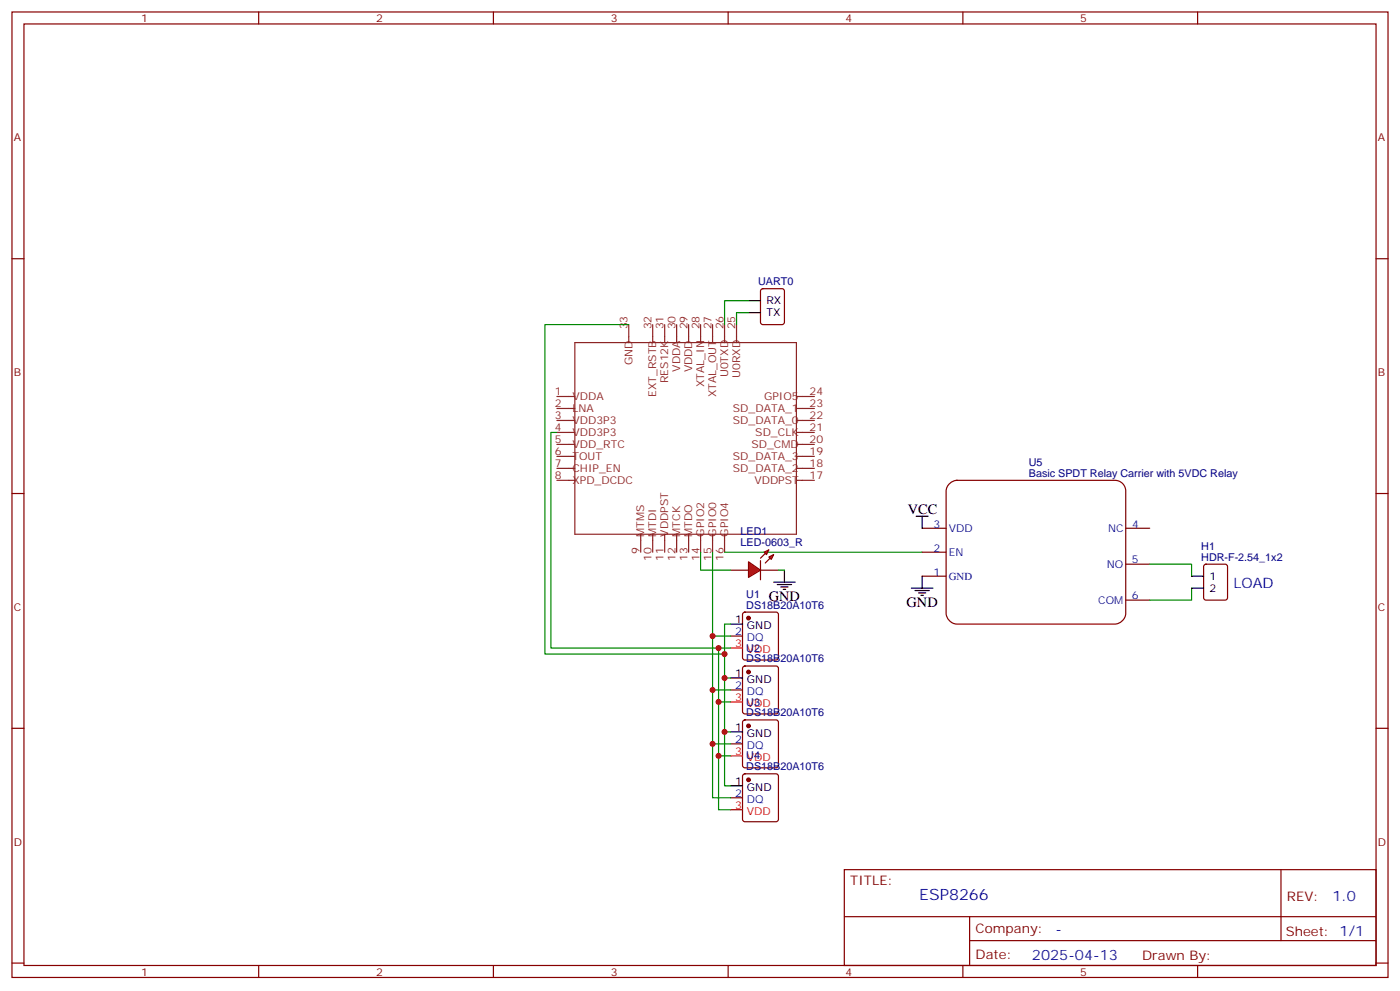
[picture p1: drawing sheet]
<svg xmlns="http://www.w3.org/2000/svg" width="412mm" height="292mm" viewBox="0 0 412 292" stroke-linecap="round" stroke-linejoin="round" font-family="sans-serif">
<g fill="none" stroke="#870000" stroke-width=".35">
<path d="M3.5 3.5h405.4v284.4h-405.4zM7.1 7.1h398.2v277.2h-398.2zM76.2 3.5v3.6M145.3 3.5v3.6M214.5 3.5v3.6M283.6 3.5v3.6M352.8 3.5v3.6M3.5 76.2h3.6M405.3 76.2h3.6M3.5 145.3h3.6M405.3 145.3h3.6M215.2 187.3h3.5"/>
<path d="M219 180.5l.4-.2h9.2l.5 .2 .2 .5v12.7l-.2 .5-.5 .2h-9.2l-.5-.3-.2-.4v-12.7zM219 196.4l.4-.3h9.2l.5 .3 .2 .5v12.6l-.2 .5-.5 .3h-9.2l-.5-.3-.2-.5v-12.6zM3.5 214.5h3.6M215.2 203.2h3.5M215.2 219.1h3.5M219 212.2l.4-.2h9.2l.5 .2 .2 .5v12.7l-.2 .5-.5 .2h-9.2l-.5-.2-.2-.5v-12.7zM405.3 214.5h3.6M215.2 234.9h3.5M219 228.1l.4-.2h9.2l.5 .2 .2 .5v12.7l-.2 .5-.5 .2h-9.2l-.5-.2-.2-.5v-12.7zM248.7 256.1h156.6v28.2h-156.6zM377.3 256.1v20.9M248.7 270h156.5"/>
<path d="M285.6 277h119.6M285.6 270v14.1M3.5 283.6h3.6M76.2 284.3v3.6M145.3 284.3v3.6M214.5 284.3v3.6M283.6 284.3v3.6M352.8 284.3v3.6M405.3 283.6h3.6"/>
</g>
<g fill="none" stroke="#8c2424" stroke-width=".35">
<path d="M185.2 95.6v5.3M192.3 95.6v5.3M195.8 95.6v5.3M199.3 95.6v5.3M202.8 95.6v5.3M206.4 95.6v5.3M209.9 95.6v5.3M213.4 95.6v5.3M217 95.6v5.3M164 116.8h5.3M169.3 100.9h65.3v56.4h-65.3zM234.6 116.8h5.3"/>
<path d="M164 120.3h5.3M164 123.8h5.3M164 127.4h5.3M164 130.9h5.3M164 134.4h5.3M164 137.9h5.3M234.6 120.3h5.3M234.6 123.8h5.3M234.6 127.4h5.3M234.6 130.9h5.3M234.6 134.4h5.3M234.6 137.9h5.3"/>
<path d="M164 141.5h5.3M188.7 157.3v5.3M192.3 157.3v5.3M195.8 157.3v5.3M199.3 157.3v5.3M202.8 157.3v5.3M206.4 157.3v5.3M209.9 157.3v5.3M213.4 157.3v5.3M234.6 141.5h5.3"/>
</g>
<g fill="#870000" stroke="#870000" stroke-width=".35">
<circle cx="220.5" cy="182" r=".53"/>
<circle cx="220.5" cy="197.9" r=".53"/>
<circle cx="220.5" cy="213.8" r=".53"/>
<circle cx="220.5" cy="229.7" r=".53"/>
</g>
<path d="M215.2 183.8h3.5M215.2 199.7h3.5M215.2 215.5h3.5M215.2 231.4h3.5" fill="none" stroke="#000" stroke-width=".35"/>
<path d="M215.2 190.9h3.5M215.2 206.7h3.5M215.2 222.6h3.5M215.2 238.5h3.5" fill="none" stroke="#f00" stroke-width=".35"/>
<path d="M185.2 95.6h-24.7v97h52.9M164 127.4h-1.7v63.5h49.4M209.9 162.6v24.7M213.4 199.7h1.8M215.2 183.8h-1.8v47.6h1.8M215.2 190.9h-3.5v47.6h3.5M215.2 187.3h-5.3v31.8M209.9 203.2h5.3M211.7 206.7h3.5M213.4 215.5h1.8M215.2 219.1h-5.3v15.8h5.3M211.7 222.6h3.5" fill="none" stroke="#008700" stroke-width=".35"/>
<path d="M279.5 142.7a3.4 3.4 0 0 1 2.4-1.2h46.5a3.2 3.2 0 0 1 3.2 3.1v36a3.4 3.4 0 0 1-3.2 3.2h-46.5a3.4 3.4 0 0 1-3.2-3.2v-36l.1-.7z" fill="#fff" stroke="#870000" stroke-width=".35"/>
<path d="M271.6 155.6h7.1M331.6 155.6h7.1M271.6 169.7h7.1M271.6 162.6h7.1M331.6 166.2h7.1M331.6 176.7h7.1" fill="none" stroke="#870000" stroke-width=".35"/>
<path d="M269.9 152h3.5M271.6 152v3.6M268.5 173.2h6.3M269.5 173.9h4.3M270.6 174.6h2.1M271.3 175.3h.7M271.6 169.7v3.5" fill="none" stroke="#000" stroke-width=".35"/>
<path d="M213.4 162.6h58.2" fill="none" stroke="#008700" stroke-width=".35"/>
<g fill="#f00" stroke="#870000" stroke-width=".35">
<path d="M220.5 165.5l3.5 2.4-3.5 2.1z"/>
<path d="M224 165.1v5.6z"/>
</g>
<g fill="#870000" stroke="#870000" stroke-width=".35">
<path d="M224 164.4l1.4-1.4z"/>
<path d="M225.4 165.8l1.4-1.4z"/>
</g>
<g fill="#f00" stroke="#870000" stroke-width=".35">
<path d="M225.1 162.6l1.4-.7-.7 1.4z"/>
<path d="M226.5 164l1.4-.7-.7 1.4z"/>
</g>
<path d="M224.2 85.2l.5-.2h5.7l.6 .5 .1 9.4-.5 .6-5.9 .1-.6-.5-.1-9.4zM215.2 167.9h5.3M224 167.9h5.3M354.8 166.4l.4-.2h5.7l.6 .4 .1 9.4-.5 .7h-5.9l-.6-.4-.1-9.4z" fill="none" stroke="#870000" stroke-width=".35"/>
<path d="M220.5 88.5h-7.1v7.1M220.5 92.1h-3.5v3.5M206.4 162.6v5.3h8.8M229.3 167.9h1.8M338.7 166.2h12.3v3.5M351 173.2v3.5h-12.3" fill="none" stroke="#008700" stroke-width=".35"/>
<path d="M220.5 88.5h3.5M220.5 92.1h3.5M227.9 171.4h6.3M229 172.2h4.2M230 172.9h2.1M230.7 173.6h.7M231.1 167.9v3.5M351 169.7h3.5M351 173.2h3.5" fill="none" stroke="#000" stroke-width=".35"/>
<g fill="#c00">
<circle cx="213.4" cy="215.5" r=".88"/>
<circle cx="213.4" cy="199.7" r=".88"/>
<circle cx="211.7" cy="206.7" r=".88"/>
<circle cx="211.7" cy="222.6" r=".88"/>
<circle cx="209.9" cy="219.1" r=".88"/>
<circle cx="209.9" cy="203.2" r=".88"/>
<circle cx="209.9" cy="187.3" r=".88"/>
<circle cx="211.7" cy="190.9" r=".88"/>
<circle cx="213.4" cy="192.6" r=".88"/>
</g>
<text font-size="4.6" fill="#00f" x="270.8" y="265.1">ESP8266</text>
<g font-size="4.2">
<text x="267.4" y="151.3">VCC</text>
<text x="226.5" y="177.1">GND</text>
<text x="267.1" y="178.9">GND</text>
</g>
<g font-size="4.2" fill="#00f">
<text x="363.4" y="173.2">LOAD</text>
<text x="392.5" y="265.4">1.0</text>
<text x="310.9" y="274.9">-</text>
<text x="304" y="282.7">2025-04-13</text>
</g>
<g font-size="3.9" fill="#800">
<text x="250.5" y="260.7">TITLE:</text>
<text x="379.1" y="265.4">REV:</text>
<text x="287.4" y="274.9">Company:</text>
<text x="378.7" y="275.5">Sheet: 1/1</text>
<text x="287.4" y="282.6">Date:</text>
<text x="336.4" y="282.7">Drawn By:</text>
</g>
<g font-size="3.2" fill="#800">
<text x="41.6" y="6.5">1</text>
<text x="110.8" y="6.5">2</text>
<text x="179.9" y="6.5">3</text>
<text x="249.1" y="6.5">4</text>
<text x="318.2" y="6.5">5</text>
<text x="4.1" y="41.6">A</text>
<text x="405.9" y="41.6">A</text>
<text x="4.1" y="110.8">B</text>
<text x="405.9" y="110.8">B</text>
<text x="4.1" y="179.9">C</text>
<text x="405.9" y="179.9">C</text>
<text x="4.1" y="249.1">D</text>
<text x="405.9" y="249.1">D</text>
<text x="41.6" y="287.3">1</text>
<text x="110.8" y="287.3">2</text>
<text x="179.9" y="287.3">3</text>
<text x="249.1" y="287.3">4</text>
<text x="318.2" y="287.3">5</text>
</g>
<g font-size="3.2" fill="#000080">
<text x="223.3" y="84">UART0</text>
<text x="303.1" y="137.2">U5</text>
<text x="303.1" y="140.4">Basic SPDT Relay Carrier with 5VDC Relay</text>
<text x="218.2" y="160.9">LED-0603_R</text>
<text x="218.2" y="157.6">LED1</text>
<text x="353.8" y="161.8">H1</text>
<text x="353.8" y="165.1">HDR-F-2.54_1x2</text>
<text x="219.8" y="179.2">DS18B20A10T6</text>
<text x="219.8" y="176">U1</text>
<text x="219.8" y="191.9">U2</text>
<text x="219.8" y="195.1">DS18B20A10T6</text>
<text x="219.8" y="207.8">U3</text>
<text x="219.8" y="211">DS18B20A10T6</text>
<text x="219.8" y="226.8">DS18B20A10T6</text>
<text x="219.8" y="223.7">U4</text>
</g>
<g font-size="3.2">
<text x="225.8" y="89.6">RX</text>
<text x="225.8" y="93.1">TX</text>
<text x="356.3" y="170.7">1</text>
<text x="356.3" y="174.3">2</text>
<text x="216.5" y="183.4">1</text>
<text x="220" y="185.2">GND</text>
<text x="216.5" y="199.3">1</text>
<text x="220" y="201.1">GND</text>
<text x="216.5" y="215.2">1</text>
<text x="220" y="217">GND</text>
<text x="216.5" y="231.1">1</text>
<text x="220" y="232.8">GND</text>
</g>
<g font-size="3.2" fill="#8d2323">
<text x="184.9" y="97" transform="rotate(-90 184.9 97)">33</text>
<text x="191.9" y="97" transform="rotate(-90 191.9 97)">32</text>
<text x="195.4" y="97" transform="rotate(-90 195.4 97)">31</text>
<text x="199" y="97" transform="rotate(-90 199 97)">30</text>
<text x="202.5" y="97" transform="rotate(-90 202.5 97)">29</text>
<text x="206" y="97" transform="rotate(-90 206 97)">28</text>
<text x="209.5" y="97" transform="rotate(-90 209.5 97)">27</text>
<text x="213.1" y="97" transform="rotate(-90 213.1 97)">26</text>
<text x="216.6" y="97" transform="rotate(-90 216.6 97)">25</text>
<text x="186.3" y="107.5" transform="rotate(-90 186.3 107.5)">GND</text>
<text x="196.8" y="112.8" transform="rotate(-90 196.8 112.8)">RES12K</text>
<text x="200.4" y="109.4" transform="rotate(-90 200.4 109.4)">VDDA</text>
<text x="203.9" y="109.7" transform="rotate(-90 203.9 109.7)">VDDD</text>
<text x="207.4" y="114" transform="rotate(-90 207.4 114)">XTAL_IN</text>
<text x="214.5" y="111.1" transform="rotate(-90 214.5 111.1)">U0TXD</text>
<text x="218" y="111.4" transform="rotate(-90 218 111.4)">U0RXD</text>
<text x="163.4" y="119.9">2</text>
<text x="163.4" y="116.4">1</text>
<text x="168.6" y="117.8">VDDA</text>
<text x="193.3" y="116.8" transform="rotate(-90 193.3 116.8)">EXT_RSTB</text>
<text x="211" y="117" transform="rotate(-90 211 117)">XTAL_OUT</text>
<text x="225.1" y="117.8">GPIO5</text>
<text x="238.5" y="116.4">24</text>
<text x="238.5" y="119.9">23</text>
<text x="163.4" y="123.5">3</text>
<text x="168.6" y="124.9">VDD3P3</text>
<text x="168.6" y="121.4">LNA</text>
<text x="215.9" y="121.4">SD_DATA_1</text>
<text x="215.9" y="124.9">SD_DATA_0</text>
<text x="238.5" y="123.5">22</text>
<text x="163.4" y="130.5">5</text>
<text x="163.4" y="127">4</text>
<text x="168.6" y="131.9">VDD_RTC</text>
<text x="168.6" y="128.4">VDD3P3</text>
<text x="221.3" y="131.9">SD_CMD</text>
<text x="222.5" y="128.4">SD_CLK</text>
<text x="238.5" y="127">21</text>
<text x="238.5" y="130.5">20</text>
<text x="163.4" y="137.6">7</text>
<text x="163.4" y="134.1">6</text>
<text x="168.6" y="135.5">TOUT</text>
<text x="215.9" y="135.5">SD_DATA_3</text>
<text x="238.5" y="134.1">19</text>
<text x="238.5" y="137.6">18</text>
<text x="163.4" y="141.1">8</text>
<text x="168.6" y="142.5">XPD_DCDC</text>
<text x="168.6" y="139">CHIP_EN</text>
<text x="215.9" y="139">SD_DATA_2</text>
<text x="222.2" y="142.5">VDDPST</text>
<text x="238.5" y="141.1">17</text>
<text x="189.8" y="158" transform="rotate(-90 189.8 158)">MTMS</text>
<text x="193.3" y="158" transform="rotate(-90 193.3 158)">MTDI</text>
<text x="196.8" y="158" transform="rotate(-90 196.8 158)">VDDPST</text>
<text x="200.4" y="158" transform="rotate(-90 200.4 158)">MTCK</text>
<text x="203.9" y="158" transform="rotate(-90 203.9 158)">MTDO</text>
<text x="207.4" y="158" transform="rotate(-90 207.4 158)">GPIO2</text>
<text x="211" y="158" transform="rotate(-90 211 158)">GPIO0</text>
<text x="214.5" y="158" transform="rotate(-90 214.5 158)">GPIO4</text>
<text x="188.4" y="163.2" transform="rotate(-90 188.4 163.2)">9</text>
<text x="191.9" y="165.3" transform="rotate(-90 191.9 165.3)">10</text>
<text x="195.4" y="165.3" transform="rotate(-90 195.4 165.3)">11</text>
<text x="199" y="165.3" transform="rotate(-90 199 165.3)">12</text>
<text x="202.5" y="165.3" transform="rotate(-90 202.5 165.3)">13</text>
<text x="206" y="165.3" transform="rotate(-90 206 165.3)">14</text>
<text x="209.5" y="165.3" transform="rotate(-90 209.5 165.3)">15</text>
<text x="213.1" y="165.3" transform="rotate(-90 213.1 165.3)">16</text>
</g>
<g font-size="3.2" fill="#00f">
<text x="275" y="155.4">3</text>
<text x="333.5" y="155.4">4</text>
<text x="279.5" y="156.8">VDD</text>
<text x="326.4" y="156.8">NC</text>
<text x="275" y="162.4">2</text>
<text x="279.5" y="163.8">EN</text>
<text x="326" y="167.2">NO</text>
<text x="333.4" y="165.8">5</text>
<text x="275" y="169.5">1</text>
<text x="279.5" y="170.9">GND</text>
<text x="323.5" y="177.8">COM</text>
<text x="333.4" y="176.4">6</text>
<text x="216.5" y="187">2</text>
<text x="220" y="188.7">DQ</text>
<text x="216.5" y="202.8">2</text>
<text x="220" y="204.6">DQ</text>
<text x="216.5" y="218.7">2</text>
<text x="220" y="220.5">DQ</text>
<text x="216.5" y="234.6">2</text>
<text x="220" y="236.4">DQ</text>
</g>
<g font-size="3.2" fill="#f00">
<text x="216.5" y="190.5">3</text>
<text x="220" y="192.3">VDD</text>
<text x="216.5" y="206.4">3</text>
<text x="220" y="208.1">VDD</text>
<text x="216.5" y="222.2">3</text>
<text x="220" y="224">VDD</text>
<text x="216.5" y="238.1">3</text>
<text x="220" y="239.9">VDD</text>
</g>
</svg>
